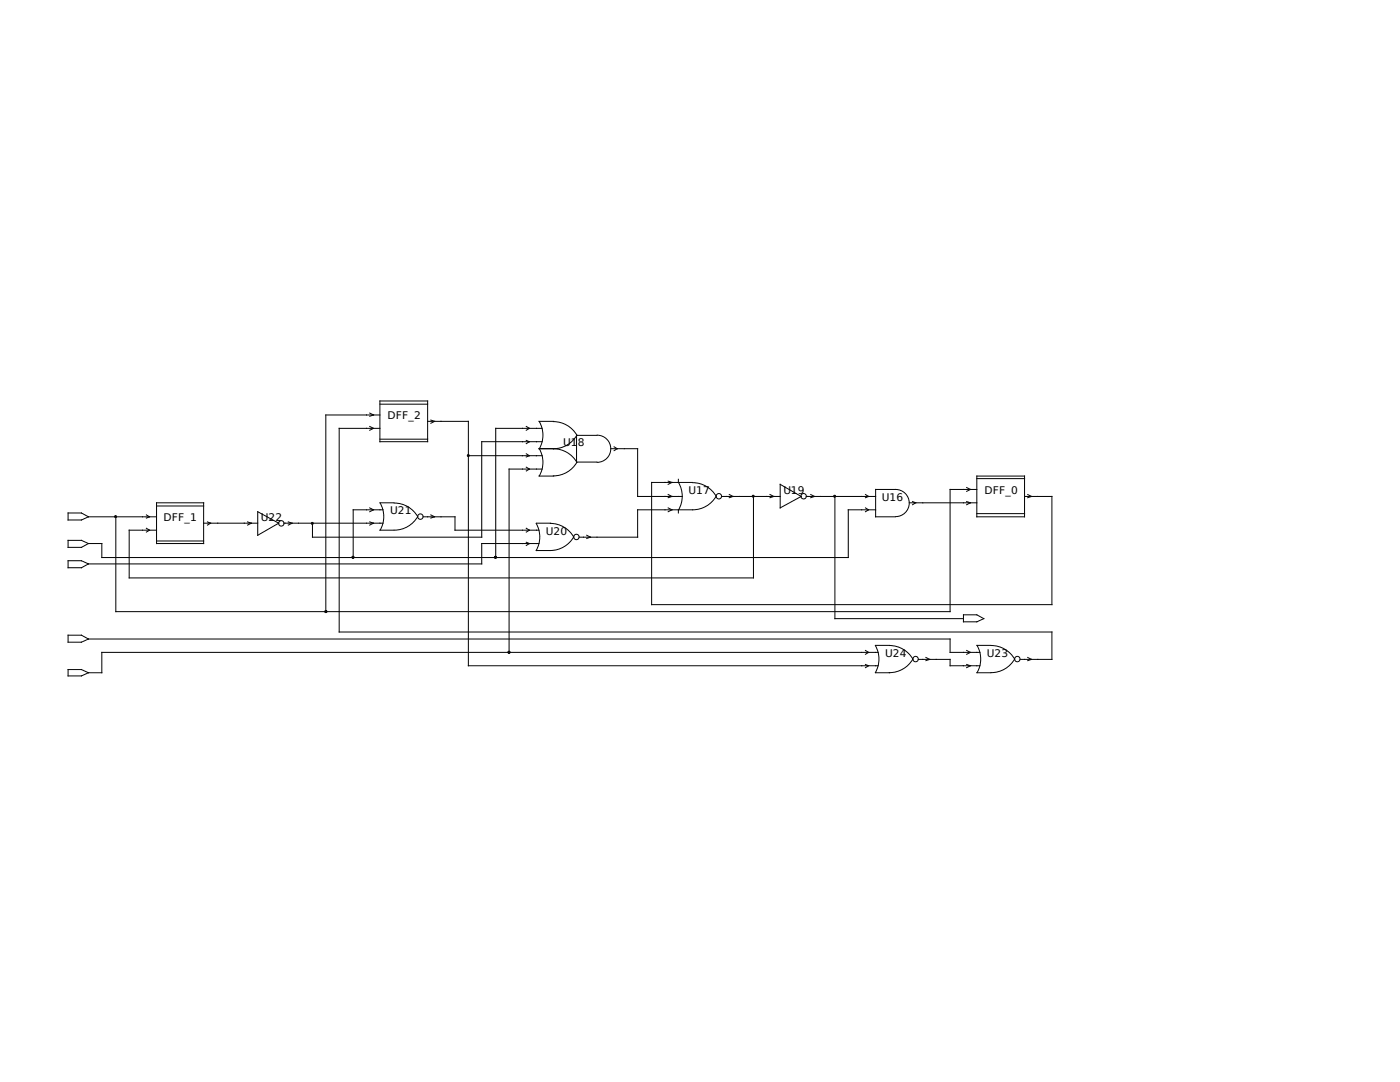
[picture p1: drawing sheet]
<svg xmlns="http://www.w3.org/2000/svg" width="279mm" height="216mm" viewBox="0 0 279 216" stroke-linecap="round" stroke-linejoin="round" font-family="sans-serif">
<g fill="none" stroke="#000" stroke-width=".2">
<path d="M73.8 82.4l.7 .4-.7 .3M73.8 85.1l.7 .4-.7 .4M75.8 80h9.5v8.1h-9.5zM75.8 80.6h9.5M75.8 87.6h9.5M75.8 85.5h-8.1v40.6h142.2v5.5h-6.3M75.8 82.8h-10.8v39.2M85.3 84.1h8.2v48.7h81.8M86 83.8l.7 .3-.7 .4M93.5 90.9h14.7M105 85.1l.7 .4-.7 .4M105 87.9l.7 .2-.7 .4"/>
<path d="M105 90.6l.7 .3-.7 .3M105 93.2l.7 .4-.7 .4M107.6 95h2.9M107.6 84.1h2.9M107.6 89.5h2.9M107.6 84.1a5.4 5.4 0 0 1 0 5.4 5.4 5.4 0 0 1 0 5.5M108.2 88.1h-12.1v19.1h-33.7v-2.8M108.2 85.5h-9.3v25.8M108.2 93.6h-6.6v36.6M110.4 84.1a5.4 5.4 0 0 1 4.7 2.7 5.4 5.4 0 0 1-4.7 2.7 5.4 5.4 0 0 1 4.7 2.8 5.4 5.4 0 0 1-4.7 2.7M119.1 86.9h-4v5.3h4M119.2 86.8a2.71 2.71 0 0 1 2.7 2.7 2.71 2.71 0 0 1-2.7 2.8"/>
<path d="M121.9 89.5h5.4v9.6h8.8M122.6 89.2l.6 .3-.6 .4M133.3 96l.8 .3-.8 .3M133.3 98.7l.8 .4-.8 .2M135.4 95.6v.7M135.4 96.3a5.4 5.4 0 0 1 0 5.4M138.2 96.3h-8.2v24.3h79.9v-21.5h-5.4M138.2 96.3a5.4 5.4 0 0 1 4.7 2.7 5.4 5.4 0 0 1-4.7 2.7M144 99.1h11.7M145.5 98.7l.8 .4-.8 .2M150.4 99.1v16.2h-124.6v-9.5h5.4M153.7 98.7l.7 .4-.7 .2"/>
<path d="M155.7 96.6l4.2 2.5-4.2 2.2zM160.9 99.1h13.9M161.8 98.7l.8 .4-.8 .2M166.6 99.1v24.3h25.7M172.7 98.7l.7 .4-.7 .2M178.7 97.7h-3.9v5.4h3.9M178.8 97.7a2.71 2.71 0 0 1 2.7 2.7 2.71 2.71 0 0 1-2.7 2.7M192.9 97.3l.8 .4-.8 .3M194.9 95h9.6v8.1h-9.6zM194.9 95.5h9.6M194.9 97.7h-5.3v24.3h-166.5v-18.9M205.1 98.7l.8 .4-.8 .2"/>
<path d="M13.6 102.4h2.7l1.4 .7-1.4 .7h-2.7zM13.6 107.8h2.7l1.4 .7-1.4 .7h-2.7zM13.6 111.9h2.7l1.4 .6-1.4 .8h-2.7zM17.7 103.1h13.5M29.2 102.7l.6 .4-.6 .3M29.2 105.4l.6 .4-.6 .4M31.2 100.3h9.4v8.2h-9.4zM31.2 101h9.4M31.2 107.9h9.4M40.6 104.4h10.8M41.4 104.1l.6 .3-.6 .4M49.4 104.1l.8 .3-.8 .4"/>
<path d="M51.4 102.1l4.2 2.3-4.2 2.4zM56.6 104.4h19.9M57.5 104.1l.8 .3-.8 .4M73.8 104.1l.7 .3-.7 .4M73.8 101.3l.7 .4-.7 .4M75.8 100.3h2.8M75.8 105.8h2.8M75.9 100.4a5.4 5.4 0 0 1 0 5.4M76.5 101.7h-6v9.6M78.7 100.4a5.4 5.4 0 0 1 4.7 2.7 5.4 5.4 0 0 1-4.7 2.7M84.5 103.1h6.3v2.7h16.8M86 102.7l.7 .4-.7 .3"/>
<path d="M105 108.2l.7 .3-.7 .3M105 105.4l.7 .4-.7 .4M107 104.4a5.4 5.4 0 0 1 0 5.5M107.1 104.4h2.8M107.1 109.9h2.8M107.6 108.5h-11.5v4h-78.4M109.8 104.4a5.4 5.4 0 0 1 4.7 2.7 5.4 5.4 0 0 1-4.7 2.8M117.1 106.8l.8 .4-.8 .2M133.3 101.3l.8 .4-.8 .4M135.4 101.7v.7M138.2 101.7h-10.9v5.5h-11.7M172.7 101.3l.7 .4-.7 .4"/>
<path d="M174.8 101.7h-5.5v9.6h-149v-2.8h-2.6M181.5 100.3h13.4M182.1 100.1l.7 .2-.7 .4M192.9 100.1l.8 .2-.8 .4M194.9 102.5h9.6M13.6 126.7h2.7l1.4 .8-1.4 .6h-2.7zM13.6 133.6h2.7l1.4 .6-1.4 .7h-2.7zM17.7 127.5h171.9v2.7h6M172.7 132.6l.7 .2-.7 .4M172.7 129.8l.7 .4-.7 .4M174.7 128.8a5.4 5.4 0 0 1 0 5.4M174.8 128.8h2.7"/>
<path d="M174.8 134.2h2.7M175.3 130.2h-155v4h-2.6M177.5 128.8a5.4 5.4 0 0 1 4.7 2.7 5.4 5.4 0 0 1-4.7 2.7M183.3 131.6h6.3v1.2h6M184.8 131.2l.7 .4-.7 .2M192.3 122.7h2.6l1.4 .7-1.4 .7h-2.6zM192.9 132.6l.8 .2-.8 .4M192.9 129.8l.8 .4-.8 .4M194.9 128.8h2.8M194.9 134.2h2.8M195 128.8a5.4 5.4 0 0 1 0 5.4M197.8 128.8a5.4 5.4 0 0 1 4.7 2.7 5.4 5.4 0 0 1-4.7 2.7"/>
<path d="M205.1 131.2l.8 .4-.8 .2"/>
<circle cx="143.5" cy="99" r=".54"/>
<circle cx="160.4" cy="99" r=".54"/>
<circle cx="56.1" cy="104.4" r=".54"/>
<circle cx="83.9" cy="103.1" r=".54"/>
<circle cx="115" cy="107.1" r=".54"/>
<circle cx="182.7" cy="131.5" r=".54"/>
<circle cx="203" cy="131.5" r=".54"/>
</g>
<g fill="#000" stroke="#000" stroke-width=".2">
<circle cx="93.5" cy="90.9" r=".2"/>
<circle cx="150.3" cy="99" r=".2"/>
<circle cx="166.6" cy="99" r=".2"/>
<circle cx="23.1" cy="103.1" r=".2"/>
<circle cx="62.3" cy="104.4" r=".2"/>
<circle cx="70.4" cy="111.2" r=".2"/>
<circle cx="98.9" cy="111.2" r=".2"/>
<circle cx="65" cy="122" r=".2"/>
<circle cx="101.6" cy="130.2" r=".2"/>
</g>
<g font-size="2.1">
<text x="77.3" y="83.6">DFF_2</text>
<text x="112.4" y="89">U1</text>
<text x="115.3" y="89">8</text>
<text x="137.4" y="98.6">U17</text>
<text x="156.3" y="98.6">U19</text>
<text x="176" y="99.9">U16</text>
<text x="196.5" y="98.6">DFF_0</text>
<text x="32.6" y="103.9">DFF_1</text>
<text x="52.1" y="104">U22</text>
<text x="77.9" y="102.6">U21</text>
<text x="109" y="106.7">U20</text>
<text x="176.7" y="131.1">U24</text>
<text x="197" y="131.1">U23</text>
</g>
</svg>
